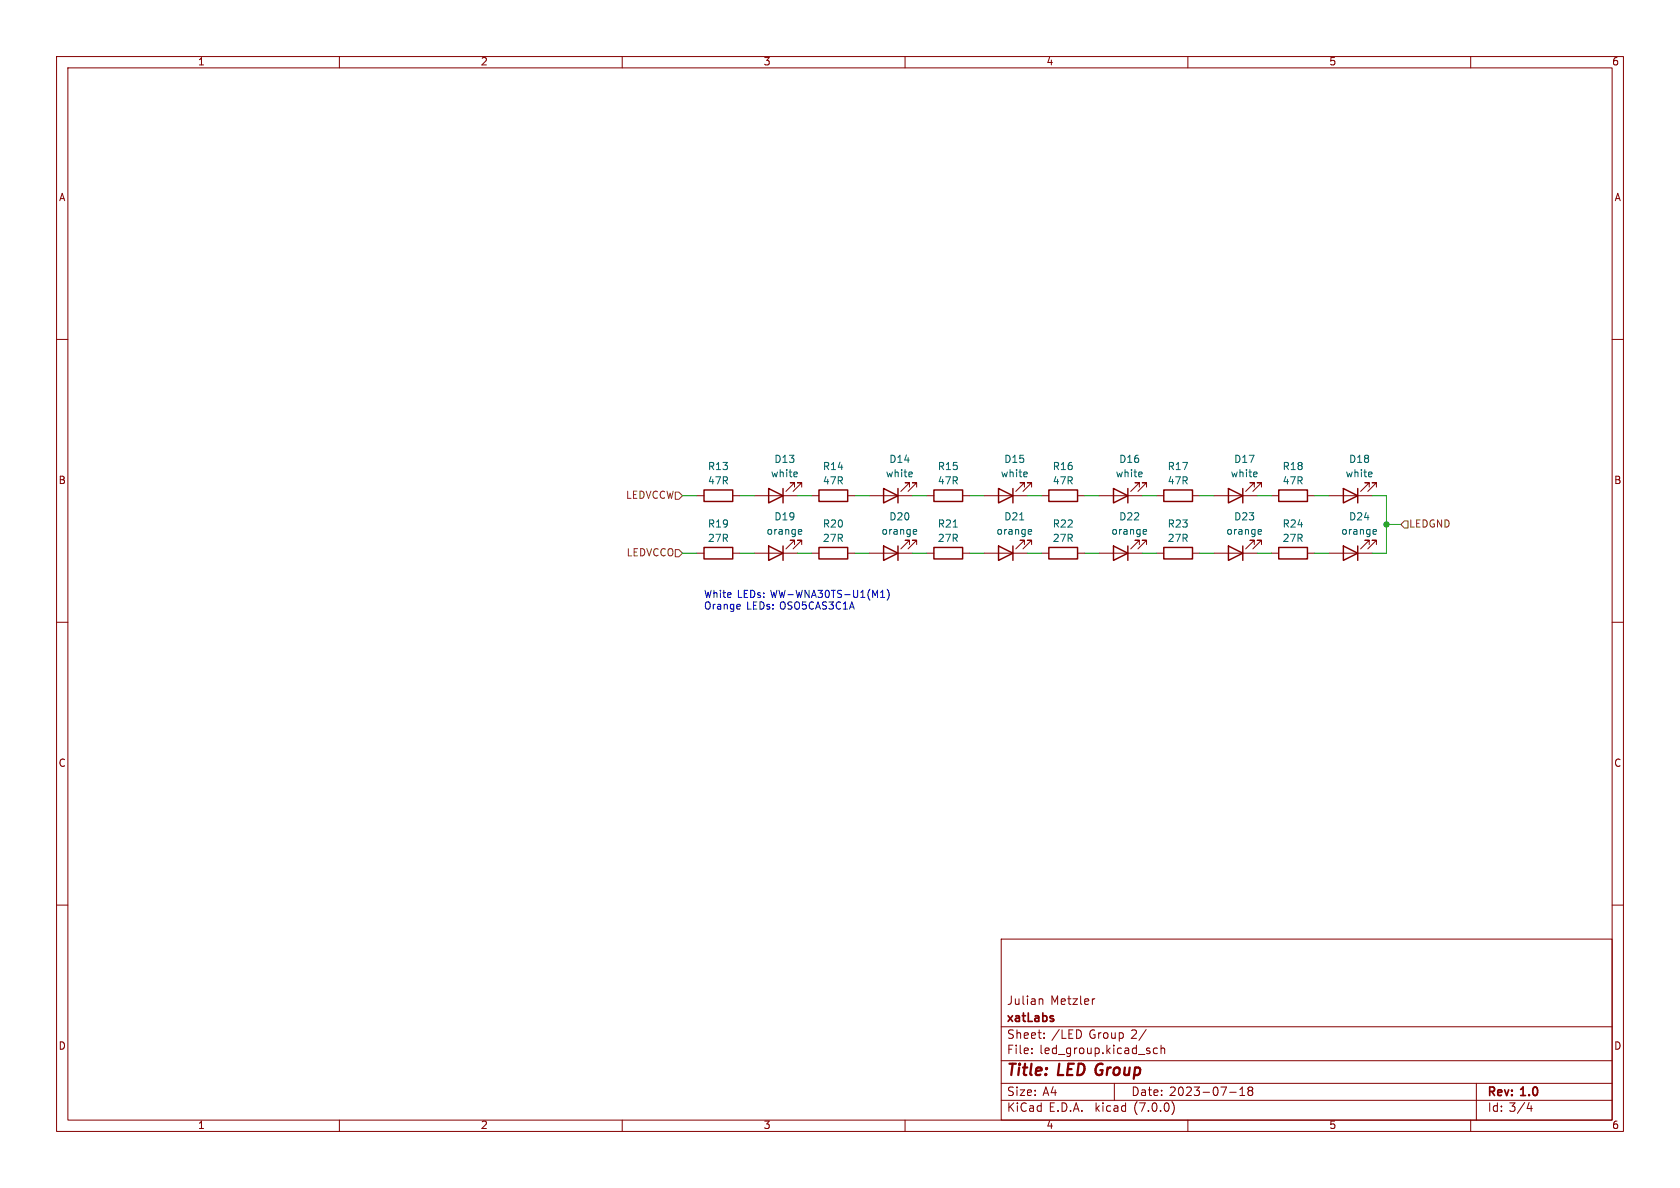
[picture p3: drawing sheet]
<svg xmlns="http://www.w3.org/2000/svg" width="297mm" height="210mm" viewBox="0 0 297 210" stroke-linecap="round" stroke-linejoin="round" font-family="sans-serif">
<g fill="none" stroke="#840000" stroke-width=".18">
<path d="M10 10h277v190h-277zM12 12h273v186h-273zM60 10v2M110 10v2M160 10v2M210 10v2M260 10v2M10 60h2M285 60h2M123.2 87.6h1.3M123.2 97.8h1.3M129.5 87.6h1.3"/>
<path d="M129.5 97.8h1.3M133.3 87.6h7.7M133.3 97.8h7.7M140.5 96.3v-.8h-.8h.8l-1.6 1.5M140.5 86.1v-.8h-.8h.8l-1.6 1.6M141.7 96.3v-.8h-.7h.7l-1.5 1.5M141.7 86.1v-.8h-.7h.7l-1.5 1.6M143.5 87.6h1.3M143.5 97.8h1.3M149.9 87.6h1.2M149.9 97.8h1.2M153.7 87.6h7.6"/>
<path d="M153.7 97.8h7.6M160.8 86.1v-.8h-.8h.8l-1.5 1.6M160.8 96.3v-.8h-.8h.8l-1.5 1.5M162.1 86.1v-.8h-.8h.8l-1.6 1.6M162.1 96.3v-.8h-.8h.8l-1.6 1.5M163.8 87.6h1.3M163.8 97.8h1.3M170.2 87.6h1.2M170.2 97.8h1.2M174 87.6h7.6M174 97.8h7.6M181.1 86.1v-.8h-.8h.8l-1.5 1.6"/>
<path d="M181.1 96.3v-.8h-.8h.8l-1.5 1.5M182.4 86.1v-.8h-.8h.8l-1.6 1.6M182.4 96.3v-.8h-.8h.8l-1.6 1.5M184.1 87.6h1.3M184.1 97.8h1.3M190.5 87.6h1.3M190.5 97.8h1.3M194.3 87.6h7.6M194.3 97.8h7.6M201.4 96.3v-.8h-.7h.7l-1.5 1.5M201.4 86.1v-.8h-.7h.7l-1.5 1.6M202.7 96.3v-.8h-.8h.8l-1.5 1.5"/>
<path d="M202.7 86.1v-.8h-.8h.8l-1.5 1.6M204.5 87.6h1.2M204.5 97.8h1.2M210.8 87.6h1.3M210.8 97.8h1.3M214.6 87.6h7.6M214.6 97.8h7.6M221.7 86.1v-.8h-.7h.7l-1.5 1.6M221.7 96.3v-.8h-.7h.7l-1.5 1.5M223 86.1v-.8h-.8h.8l-1.5 1.6M223 96.3v-.8h-.8h.8l-1.5 1.5M224.8 87.6h1.3"/>
<path d="M224.8 97.8h1.3M231.1 87.6h1.3M231.1 97.8h1.3M234.9 87.6h7.7M234.9 97.8h7.7M242.1 86.1v-.8h-.8h.8l-1.6 1.6M242.1 96.3v-.8h-.8h.8l-1.6 1.5M243.3 86.1v-.8h-.7h.7l-1.5 1.6M243.3 96.3v-.8h-.7h.7l-1.5 1.5M10 110h2M285 110h2M10 160h2"/>
<path d="M285 160h2M177 166h108v32h-108zM183.9 176.6h.2l.3 .2v.8M193.5 176.6h-.2M60 198v2M110 198v2M160 198v2M177 194.5h108M177 191.5h108M177 187.5h108M177 181.5h108M182.4 186.1v.2"/>
<path d="M182.4 185.3v.2M184.6 183.4v.2M184.6 182.6v.2M191.1 182.4v.8M197 191.5v3M202.6 182l-1.3 1.9M204.6 185.3h-.4l-.3 .2v.5l.1 .2h.6M205.3 185.4l.2-.1h.3l.1 1M205.3 184.8v1.5M207.2 194.8a1.74 1.74 0 0 1 0 2.2M210 198v2M217.4 193.1h1.1"/>
<path d="M219.2 193.7h.8M219.2 192.6l.4-.4v1.5M220.9 192.8l-.3 .3 .1 .4 .2 .2h.3l.3-.3-.1-.5-.2-.1M220.9 192.8l-.3-.3 .3-.3h.3l.3 .2-.3 .4M220.9 192.8h.3M260 198v2M261 191.5v6.5M270 196h.9M270.7 195.5v1"/>
</g>
<g fill="none" stroke="#840000" stroke-width=".25">
<path d="M124.5 86.6h5v2h-5zM124.5 96.8h5v2h-5zM135.9 96.5l2.5 1.3-2.5 1.3zM135.9 86.4l2.5 1.2-2.5 1.3zM138.4 86.4v2.5M138.4 96.5v2.6M144.8 96.8h5.1v2h-5.1zM144.8 86.6h5.1v2h-5.1zM156.2 86.4l2.5 1.2-2.5 1.3zM156.2 96.5l2.5 1.3-2.5 1.3zM158.7 86.4v2.5M158.7 96.5v2.6"/>
<path d="M165.1 86.6h5.1v2h-5.1zM165.1 96.8h5.1v2h-5.1zM176.5 86.4l2.6 1.2-2.6 1.3zM176.5 96.5l2.6 1.3-2.6 1.3zM179.1 86.4v2.5M179.1 96.5v2.6M185.4 96.8h5.1v2h-5.1zM185.4 86.6h5.1v2h-5.1zM196.8 96.5l2.6 1.3-2.6 1.3zM196.8 86.4l2.6 1.2-2.6 1.3zM199.4 86.4v2.5M199.4 96.5v2.6"/>
<path d="M205.7 86.6h5.1v2h-5.1zM205.7 96.8h5.1v2h-5.1zM217.2 86.4l2.5 1.2-2.5 1.3zM217.2 96.5l2.5 1.3-2.5 1.3zM219.7 86.4v2.5M219.7 96.5v2.6M226.1 96.8h5v2h-5zM226.1 86.6h5v2h-5zM237.5 86.4l2.5 1.2-2.5 1.3zM237.5 96.5l2.5 1.3-2.5 1.3zM240 86.4v2.5M240 96.5v2.6"/>
</g>
<g fill="none" stroke="#006464" stroke-width=".18">
<path d="M140.9 83.5l.1 .2-.7 .2M141.3 93.6l.4 .1v.2l-.6 .1M141.7 94.4h-.4M161.2 83.5l.1 .2-.6 .2M161.6 93.6l.4 .1 .1 .2-.6 .1M162 94.4h-.4M181.5 83.5l.1 .2-.6 .2M182 93.6l.3 .1 .1 .2-.6 .1M182.3 94.4h-.3M201.9 83.5v.2l-.6 .2M202.3 93.6l.3 .1 .1 .2-.6 .1M202.6 94.4h-.3"/>
<path d="M222.2 83.5v.2l-.6 .2M222.6 93.6l.4 .1v.2l-.6 .1M223 94.4h-.4M242.5 83.5l.1 .2-.7 .2M242.9 93.6l.4 .1v.2l-.6 .1M243.3 94.4h-.4"/>
</g>
<path d="M119.4 87h.6l.6 .6-.6 .7h-.6zM119.4 97.2h.6l.6 .6-.6 .6h-.6zM247.6 92.7l.7-.6h.6v1.2h-.6z" fill="none" stroke="#725600" stroke-width=".18"/>
<path d="M155.7 105.6h.7M155.7 104.7l.3-.4v1.3M156.8 104.2a1.46 1.46 0 0 1 0 1.9" fill="none" stroke="#0000c2" stroke-width=".18"/>
<g fill="none" stroke="#009600" stroke-width=".18">
<path d="M120.6 97.8h2.6M120.6 87.6h2.6M130.8 97.8h2.5M130.8 87.6h2.5M141 97.8h2.5M141 87.6h2.5M151.1 97.8h2.6M151.1 87.6h2.6M161.3 97.8h2.5M161.3 87.6h2.5M171.4 97.8h2.6M171.4 87.6h2.6"/>
<path d="M181.6 97.8h2.5M181.6 87.6h2.5M191.8 97.8h2.5M191.8 87.6h2.5M201.9 97.8h2.6M201.9 87.6h2.6M212.1 97.8h2.5M212.1 87.6h2.5M222.2 97.8h2.6M222.2 87.6h2.6M232.4 97.8h2.5M232.4 87.6h2.5"/>
<path d="M242.6 87.6h2.5v10.2h-2.5M245.1 92.7h2.5"/>
</g>
<circle cx="245.1" cy="92.7" r=".46" fill="#009600" stroke="#009600" stroke-width=".18"/>
<g font-size="2.8" fill="#840000">
<text x="178" y="190.8">Title:</text>
<text x="187.1" y="190.8">LED Group</text>
</g>
<g font-size="2.1" fill="#840000">
<text x="178" y="177.9">Julian</text>
<text x="185.7" y="177.9">Metzler</text>
<text x="178" y="183.9">Sheet:</text>
<text x="178" y="181.1">xatLabs</text>
<text x="185.9" y="183.9">/LED</text>
<text x="192.5" y="183.9">Group</text>
<text x="200" y="183.9">2/</text>
<text x="178" y="186.6">File:</text>
<text x="183.8" y="186.6">led_group.kicad_sch</text>
<text x="178" y="196.8">KiCad</text>
<text x="178" y="194">Size:</text>
<text x="184.3" y="194">A4</text>
<text x="185.4" y="196.8">E.D.A.</text>
<text x="193.7" y="196.8">kicad</text>
<text x="200" y="194">Date:</text>
<text x="200.6" y="196.8">(7.0.0)</text>
<text x="206.7" y="194">2023-07-18</text>
<text x="263" y="194.2">Rev:</text>
<text x="263" y="196.8">Id: 3/4</text>
<text x="269" y="194.2">1.0</text>
</g>
<g font-size="1.8" fill="#840000">
<text x="35" y="11.8">1</text>
<text x="85" y="11.8">2</text>
<text x="135" y="11.8">3</text>
<text x="185" y="11.8">4</text>
<text x="235" y="11.8">5</text>
<text x="285" y="11.8">6</text>
<text x="10.4" y="35.8">A</text>
<text x="285.4" y="35.8">A</text>
<text x="10.3" y="85.8">B</text>
<text x="285.3" y="85.8">B</text>
<text x="10.3" y="135.8">C</text>
<text x="285.3" y="135.8">C</text>
<text x="10.3" y="185.8">D</text>
<text x="285.3" y="185.8">D</text>
<text x="35" y="199.8">1</text>
<text x="85" y="199.8">2</text>
<text x="135" y="199.8">3</text>
<text x="185" y="199.8">4</text>
<text x="235" y="199.8">5</text>
<text x="285" y="199.8">6</text>
</g>
<g font-size="1.8" fill="#006464">
<text x="125.1" y="83.4">R13</text>
<text x="136.8" y="82.1">D13</text>
<text x="145.4" y="83.4">R14</text>
<text x="157.2" y="82.1">D14</text>
<text x="165.7" y="83.4">R15</text>
<text x="177.5" y="82.1">D15</text>
<text x="186.1" y="83.4">R16</text>
<text x="197.8" y="82.1">D16</text>
<text x="206.4" y="83.4">R17</text>
<text x="218.1" y="82.1">D17</text>
<text x="226.7" y="83.4">R18</text>
<text x="238.4" y="82.1">D18</text>
<text x="125.1" y="85.9">47R</text>
<text x="136.2" y="84.6">white</text>
<text x="145.4" y="85.9">47R</text>
<text x="156.6" y="84.6">white</text>
<text x="165.7" y="85.9">47R</text>
<text x="176.9" y="84.6">white</text>
<text x="186.1" y="85.9">47R</text>
<text x="197.2" y="84.6">white</text>
<text x="206.4" y="85.9">47R</text>
<text x="217.5" y="84.6">white</text>
<text x="226.7" y="85.9">47R</text>
<text x="237.8" y="84.6">white</text>
<text x="125.1" y="93.5">R19</text>
<text x="135.4" y="94.8">orange</text>
<text x="136.8" y="92.3">D19</text>
<text x="145.4" y="93.5">R20</text>
<text x="155.8" y="94.8">orange</text>
<text x="157.2" y="92.3">D20</text>
<text x="165.7" y="93.5">R21</text>
<text x="176.1" y="94.8">orange</text>
<text x="177.5" y="92.3">D21</text>
<text x="186.1" y="93.5">R22</text>
<text x="196.4" y="94.8">orange</text>
<text x="197.8" y="92.3">D22</text>
<text x="206.4" y="93.5">R23</text>
<text x="216.7" y="94.8">orange</text>
<text x="218.1" y="92.3">D23</text>
<text x="226.7" y="93.5">R24</text>
<text x="237" y="94.8">orange</text>
<text x="238.4" y="92.3">D24</text>
<text x="125.1" y="96.1">27R</text>
<text x="145.4" y="96.1">27R</text>
<text x="165.7" y="96.1">27R</text>
<text x="186.1" y="96.1">27R</text>
<text x="206.4" y="96.1">27R</text>
<text x="226.7" y="96.1">27R</text>
</g>
<g font-size="1.8" fill="#725600">
<text x="110.5" y="88.5">LEDVCCW</text>
<text x="249.1" y="93.5">LEDGND</text>
<text x="110.7" y="98.6">LEDVCCO</text>
</g>
<g font-size="1.8" fill="#0000c2">
<text x="124.5" y="105.9">White</text>
<text x="124.5" y="108">Orange</text>
<text x="130.4" y="105.9">LEDs: WW-WNA30TS-U1(M1)</text>
<text x="132" y="108">LEDs: OSO5CAS3C1A</text>
</g>
</svg>
